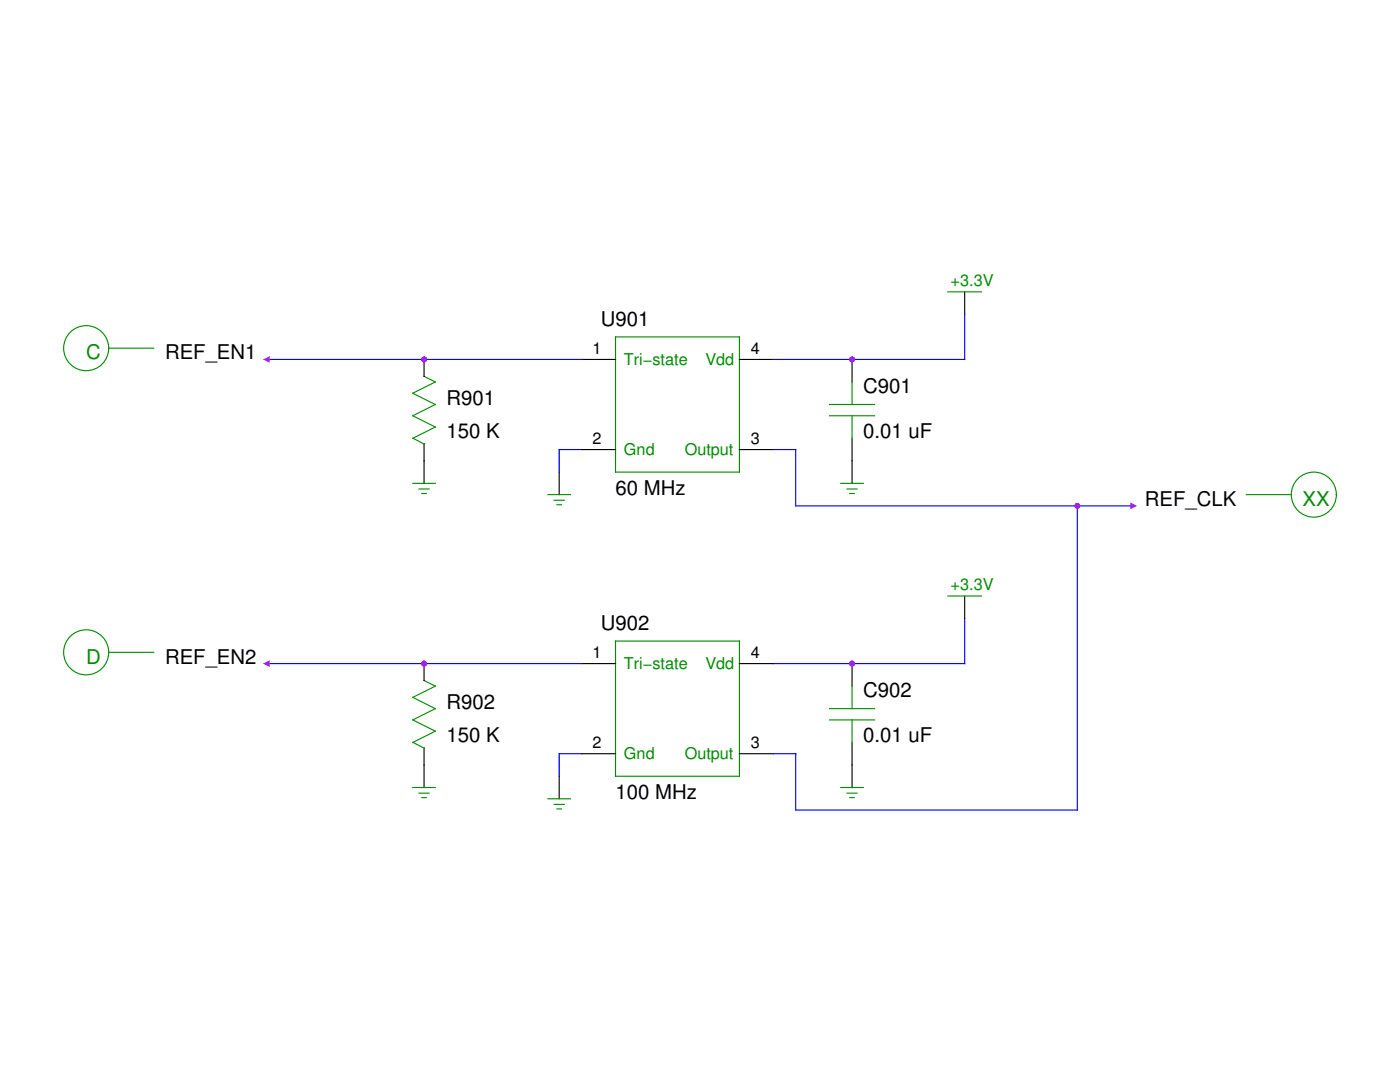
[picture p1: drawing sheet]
<svg xmlns="http://www.w3.org/2000/svg" width="279mm" height="216mm" viewBox="0 0 279 216" stroke-linecap="round" stroke-linejoin="round" font-family="sans-serif">
<path d="M116.1 89.7h-4.5v4.5" fill="none" stroke="#00f" stroke-width=".22"/>
<path d="M192.5 58.2v4.5M170 71.7v4.5M170 87.5v4.5" fill="none" stroke="#000" stroke-width=".22"/>
<path d="M189.2 58.2h6.7M170 76.2v4.5M165.5 80.7h9M165.5 83h9M170 83v4.5" fill="none" stroke="#008b00" stroke-width=".22"/>
<circle cx="170" cy="71.7" r=".56" fill="#a020f0"/>
<path d="M116.1 71.7h6.7M147.6 71.7h6.7M111.6 94.2v4.5M116.1 89.7h6.7M147.6 89.7h6.7M170 92v4.4M170 132.4v4.5M170 148.1v4.5" fill="none" stroke="#000" stroke-width=".22"/>
<path d="M122.8 67.2h24.8v27h-24.8zM109.4 98.7h4.5M110.6 99.8h2M167.8 96.4h4.5M169 97.6h2.1M169.6 98.5h.9M111.2 100.7h.9M170 136.9v4.5M165.5 141.4h9M165.5 143.7h9M170 143.7v4.4" fill="none" stroke="#008b00" stroke-width=".22"/>
<path d="M53.2 71.7h62.9M116.1 150.4h-4.5v4.5" fill="none" stroke="#00f" stroke-width=".22"/>
<circle cx="170" cy="132.4" r=".56" fill="#a020f0"/>
<path d="M84.6 71.7v3.4M84.6 88.5v3.5M116.1 132.4h6.7M147.6 132.4h6.7M111.6 154.9v4.5M116.1 150.4h6.7M147.6 150.4h6.7M170 152.6v4.5" fill="none" stroke="#000" stroke-width=".22"/>
<path d="M84.6 75.1l2.3 1.1-4.5 2.3 4.5 2.2-4.5 2.3 4.5 2.2-4.5 2.3M82.4 87.4l2.2 1.2M122.8 127.9h24.8v27h-24.8zM109.4 159.4h4.5M167.8 157.1h4.5M169 158.3h2.1M169.6 159.2h.9M110.6 160.5h2M111.2 161.4h.9" fill="none" stroke="#008b00" stroke-width=".22"/>
<path d="M215 100.9v60.7h-56.2M53.2 132.4h62.9M192.5 123.4v9h-38.2" fill="none" stroke="#00f" stroke-width=".22"/>
<circle cx="84.6" cy="71.7" r=".56" fill="#a020f0"/>
<path d="M84.6 135.8l2.3 1.1-4.5 2.3 4.5 2.2-4.5 2.3 4.5 2.2-4.5 2.2 2.2 1.2" fill="none" stroke="#008b00" stroke-width=".22"/>
<path d="M84.6 132.4v3.4M84.6 149.2v3.4" fill="none" stroke="#000" stroke-width=".22"/>
<circle cx="84.6" cy="132.4" r=".56" fill="#a020f0"/>
<path d="M84.6 92v4.4M192.5 118.9v4.5M84.6 152.6v4.5" fill="none" stroke="#000" stroke-width=".22"/>
<g fill="none" stroke="#008b00" stroke-width=".22">
<path d="M21.7 69.5h9M82.4 96.4h4.5M83.6 97.6h2M84.2 98.5h.9M248.7 98.7h9M189.2 118.9h6.7M21.7 130.2h9M82.4 157.1h4.5M83.6 158.3h2M84.2 159.2h.9"/>
<circle cx="17.2" cy="69.5" r="4.5"/>
<circle cx="262.2" cy="98.7" r="4.5"/>
<circle cx="17.2" cy="130.2" r="4.5"/>
</g>
<path d="M192.5 62.7v9h-38.2M154.3 89.7h4.5v11.2h67.4M154.3 150.4h4.5v11.2" fill="none" stroke="#00f" stroke-width=".22"/>
<g fill="#a020f0">
<path d="M52.5 71.7l1.3-.7v1.4z"/>
<path d="M52.5 132.4l1.3-.7v1.4z"/>
<path d="M225.6 100.3l1.3 .6-1.3 .7z"/>
<circle cx="170" cy="71.7" r=".56"/>
<circle cx="84.6" cy="71.7" r=".56"/>
<circle cx="170" cy="132.4" r=".56"/>
<circle cx="84.6" cy="132.4" r=".56"/>
<circle cx="215" cy="100.9" r=".56"/>
</g>
<g font-size="4.1">
<text x="119.9" y="65">U901</text>
<text x="32.9" y="71.7">REF_EN1</text>
<text x="89.1" y="80.7">R901</text>
<text x="172.3" y="78.5">C901</text>
<text x="89.1" y="87.5">150 K</text>
<text x="172.3" y="87.5">0.01 uF</text>
<text x="122.8" y="98.7">60 MHz</text>
<text x="228.5" y="100.9">REF_CLK</text>
<text x="119.9" y="125.7">U902</text>
<text x="32.9" y="132.4">REF_EN2</text>
<text x="89.1" y="141.4">R902</text>
<text x="172.3" y="139.2">C902</text>
<text x="89.1" y="148.1">150 K</text>
<text x="172.3" y="148.1">0.01 uF</text>
<text x="122.8" y="159.4">100 MHz</text>
</g>
<g font-size="4.1" fill="#008b00">
<text x="17.2" y="71.7">C</text>
<text x="260" y="100.9">XX</text>
<text x="17.2" y="132.4">D</text>
</g>
<g font-size="3.2" fill="#008b00">
<text x="189.7" y="57.1">+3.3V</text>
<text x="124.5" y="72.8">Tri−state</text>
<text x="140.8" y="72.8">Vdd</text>
<text x="124.5" y="90.8">Gnd</text>
<text x="136.6" y="90.8">Output</text>
<text x="189.7" y="117.8">+3.3V</text>
<text x="124.5" y="133.5">Tri−state</text>
<text x="140.8" y="133.5">Vdd</text>
<text x="124.5" y="151.5">Gnd</text>
<text x="136.6" y="151.5">Output</text>
</g>
<g font-size="3.2">
<text x="118.3" y="70.6">1</text>
<text x="149.8" y="70.6">4</text>
<text x="118.3" y="88.6">2</text>
<text x="149.8" y="88.6">3</text>
<text x="118.3" y="131.3">1</text>
<text x="149.8" y="131.3">4</text>
<text x="118.3" y="149.3">2</text>
<text x="149.8" y="149.3">3</text>
</g>
</svg>
